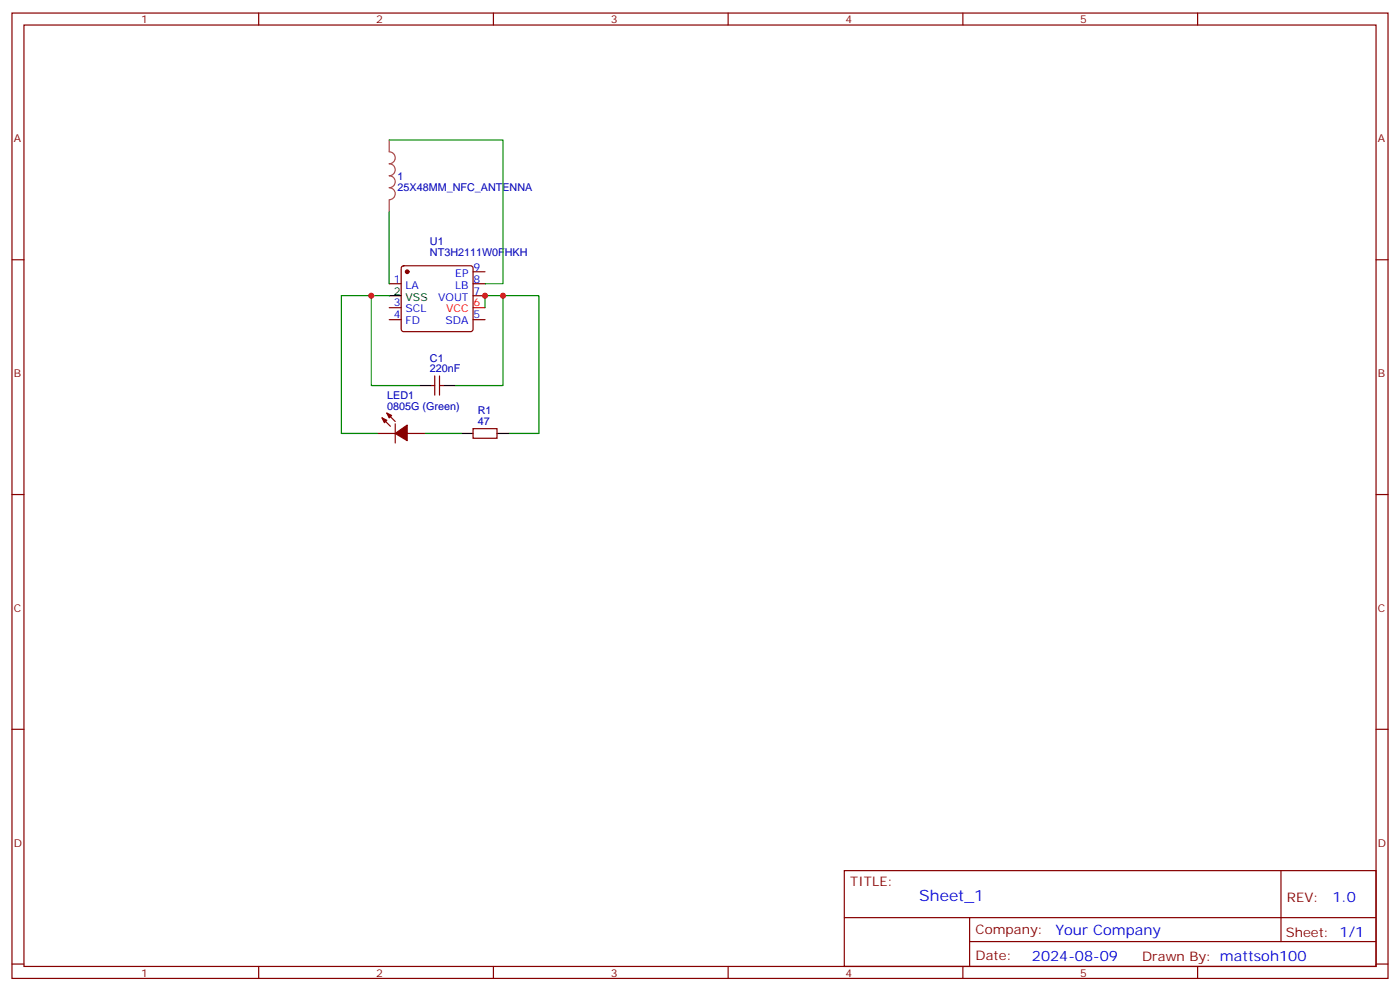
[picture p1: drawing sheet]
<svg xmlns="http://www.w3.org/2000/svg" width="412mm" height="292mm" viewBox="0 0 412 292" stroke-linecap="round" stroke-linejoin="round" font-family="sans-serif">
<g fill="none" stroke="#870000" stroke-width=".35">
<path d="M3.5 3.8h405.4v284.4h-405.4zM7.1 7.4h398.2v277.3h-398.2zM76.2 3.8v3.6M145.3 3.8v3.6M214.5 3.8v3.6M283.6 3.8v3.6M352.8 3.8v3.6M3.5 76.5h3.6M118.4 78.5l.5-.2h19.7l.5 .2 .2 .5v18l-.2 .5-.5 .2h-19.7l-.5-.3-.2-.4v-18zM405.3 76.5h3.6M114.7 83.6h3.5M114.7 94.2h3.5"/>
<path d="M114.7 90.6h3.5M139.3 80h3.6M139.3 83.6h3.6M139.3 87.1h3.6M139.3 94.2h3.6M127 113.6h1.1M128.1 110.7v5.7M129.5 110.7v5.7M129.5 113.6h1M111.1 127.7h5.3M112.5 123.1l2.5 2.5M113.9 121.7l2.5 2.4"/>
<path d="M116.4 124.8v5.7M119.9 127.7h5.3M139.3 126.3h7.1v2.8h-7.1zM3.5 145.7h3.6M405.3 145.7h3.6M3.5 214.8h3.6M405.3 214.8h3.6M248.7 256.4h156.6v28.3h-156.6zM377.3 256.5v20.8M248.7 270.3h156.5M285.6 277.3h119.6M285.6 270.3v14.1"/>
<path d="M3.5 284h3.6M76.2 284.7v3.5M145.3 284.7v3.5M214.5 284.7v3.5M283.6 284.7v3.5M352.8 284.7v3.5M405.3 284h3.6"/>
</g>
<path d="M139.3 90.6h3.6" fill="none" stroke="#f00" stroke-width=".35"/>
<path d="M114.7 87.1h3.5M123.5 113.6h3.5M130.5 113.6h3.6M135.8 127.7h3.5M146.4 127.7h3.5" fill="none" stroke="#000" stroke-width=".35"/>
<g fill="#870000" stroke="#870000" stroke-width=".35">
<path d="M112.5 123.1l1.4 .7-.7 .7z"/>
<path d="M113.9 121.7l1.5 .7-.7 .7z"/>
<path d="M116.4 127.7l3.5-2.5v4.6z"/>
<circle cx="119.9" cy="80" r=".53"/>
</g>
<path d="M114.7 41.2v3.5a1.76 1.76 0 0 1 1.7 1.8 1.76 1.76 0 0 1-1.7 1.7 1.76 1.76 0 0 1 1.7 1.8 1.76 1.76 0 0 1-1.7 1.8 1.76 1.76 0 0 1 1.7 1.7 1.76 1.76 0 0 1-1.7 1.8 1.76 1.76 0 0 1 1.7 1.8 1.76 1.76 0 0 1-1.7 1.7M114.7 58.9v3.5" fill="none" stroke="#a64a4a" stroke-width=".35"/>
<path d="M114.7 41.2h33.5v42.4h-5.3M114.7 62.4v21.2M109.4 87.1h-8.9v40.6h10.6M114.7 87.1h-5.3v26.5h14.1M142.9 90.6v-3.5h5.3v26.5h-14.1M148.2 87.1h10.5v40.6h-8.8M125.2 127.7h10.6" fill="none" stroke="#008700" stroke-width=".35"/>
<g fill="#c00">
<circle cx="142.9" cy="87.1" r=".88"/>
<circle cx="148.2" cy="87.1" r=".88"/>
<circle cx="109.4" cy="87.1" r=".88"/>
</g>
<text font-size="4.6" fill="#00f" x="270.8" y="265.5">Sheet_1</text>
<g font-size="4.2" fill="#00f">
<text x="392.5" y="265.7">1.0</text>
<text x="310.9" y="275.3">Your Company</text>
<text x="304" y="283.1">2024-08-09</text>
</g>
<g font-size="3.9" fill="#800">
<text x="250.5" y="261">TITLE:</text>
<text x="379.1" y="265.7">REV:</text>
<text x="287.4" y="275.2">Company:</text>
<text x="378.7" y="275.8">Sheet: 1/1</text>
<text x="287.4" y="282.9">Date:</text>
<text x="336.4" y="283">Drawn By: mattsoh100</text>
</g>
<g font-size="3.2" fill="#800">
<text x="41.6" y="6.8">1</text>
<text x="110.8" y="6.8">2</text>
<text x="179.9" y="6.8">3</text>
<text x="249.1" y="6.8">4</text>
<text x="318.2" y="6.8">5</text>
<text x="4.1" y="41.9">A</text>
<text x="405.9" y="41.9">A</text>
<text x="4.1" y="111.1">B</text>
<text x="405.9" y="111.1">B</text>
<text x="4.1" y="180.2">C</text>
<text x="405.9" y="180.2">C</text>
<text x="4.1" y="249.4">D</text>
<text x="405.9" y="249.4">D</text>
<text x="41.6" y="287.7">1</text>
<text x="110.8" y="287.7">2</text>
<text x="179.9" y="287.7">3</text>
<text x="249.1" y="287.7">4</text>
<text x="318.2" y="287.7">5</text>
</g>
<g font-size="3.2" fill="#000080">
<text x="117.1" y="53">1</text>
<text x="117.1" y="56.1">25X48MM_NFC_ANTENNA</text>
<text x="126.7" y="75.3">NT3H2111W0FHKH</text>
<text x="126.7" y="72.2">U1</text>
<text x="126.7" y="106.5">C1</text>
<text x="126.7" y="109.7">220nF</text>
<text x="114.1" y="117.4">LED1</text>
<text x="114.1" y="120.6">0805G (Green)</text>
<text x="140.8" y="125.2">47</text>
<text x="140.8" y="122">R1</text>
</g>
<g font-size="3.2" fill="#00f">
<text x="116" y="83.2">1</text>
<text x="134.1" y="81.5">EP</text>
<text x="139.5" y="79.7">9</text>
<text x="139.5" y="83.2">8</text>
<text x="119.5" y="85">LA</text>
<text x="129.1" y="88.5">VOUT</text>
<text x="134.1" y="85">LB</text>
<text x="139.5" y="86.7">7</text>
<text x="116" y="93.8">4</text>
<text x="116" y="90.3">3</text>
<text x="119.5" y="95.6">FD</text>
<text x="119.5" y="92">SCL</text>
<text x="131.3" y="95.6">SDA</text>
<text x="139.5" y="93.8">5</text>
</g>
<g font-size="3.2">
<text x="116" y="86.7">2</text>
<text x="119.5" y="88.5">VSS</text>
</g>
<g font-size="3.2" fill="#f00">
<text x="131.4" y="92">VCC</text>
<text x="139.5" y="90.3">6</text>
</g>
</svg>
